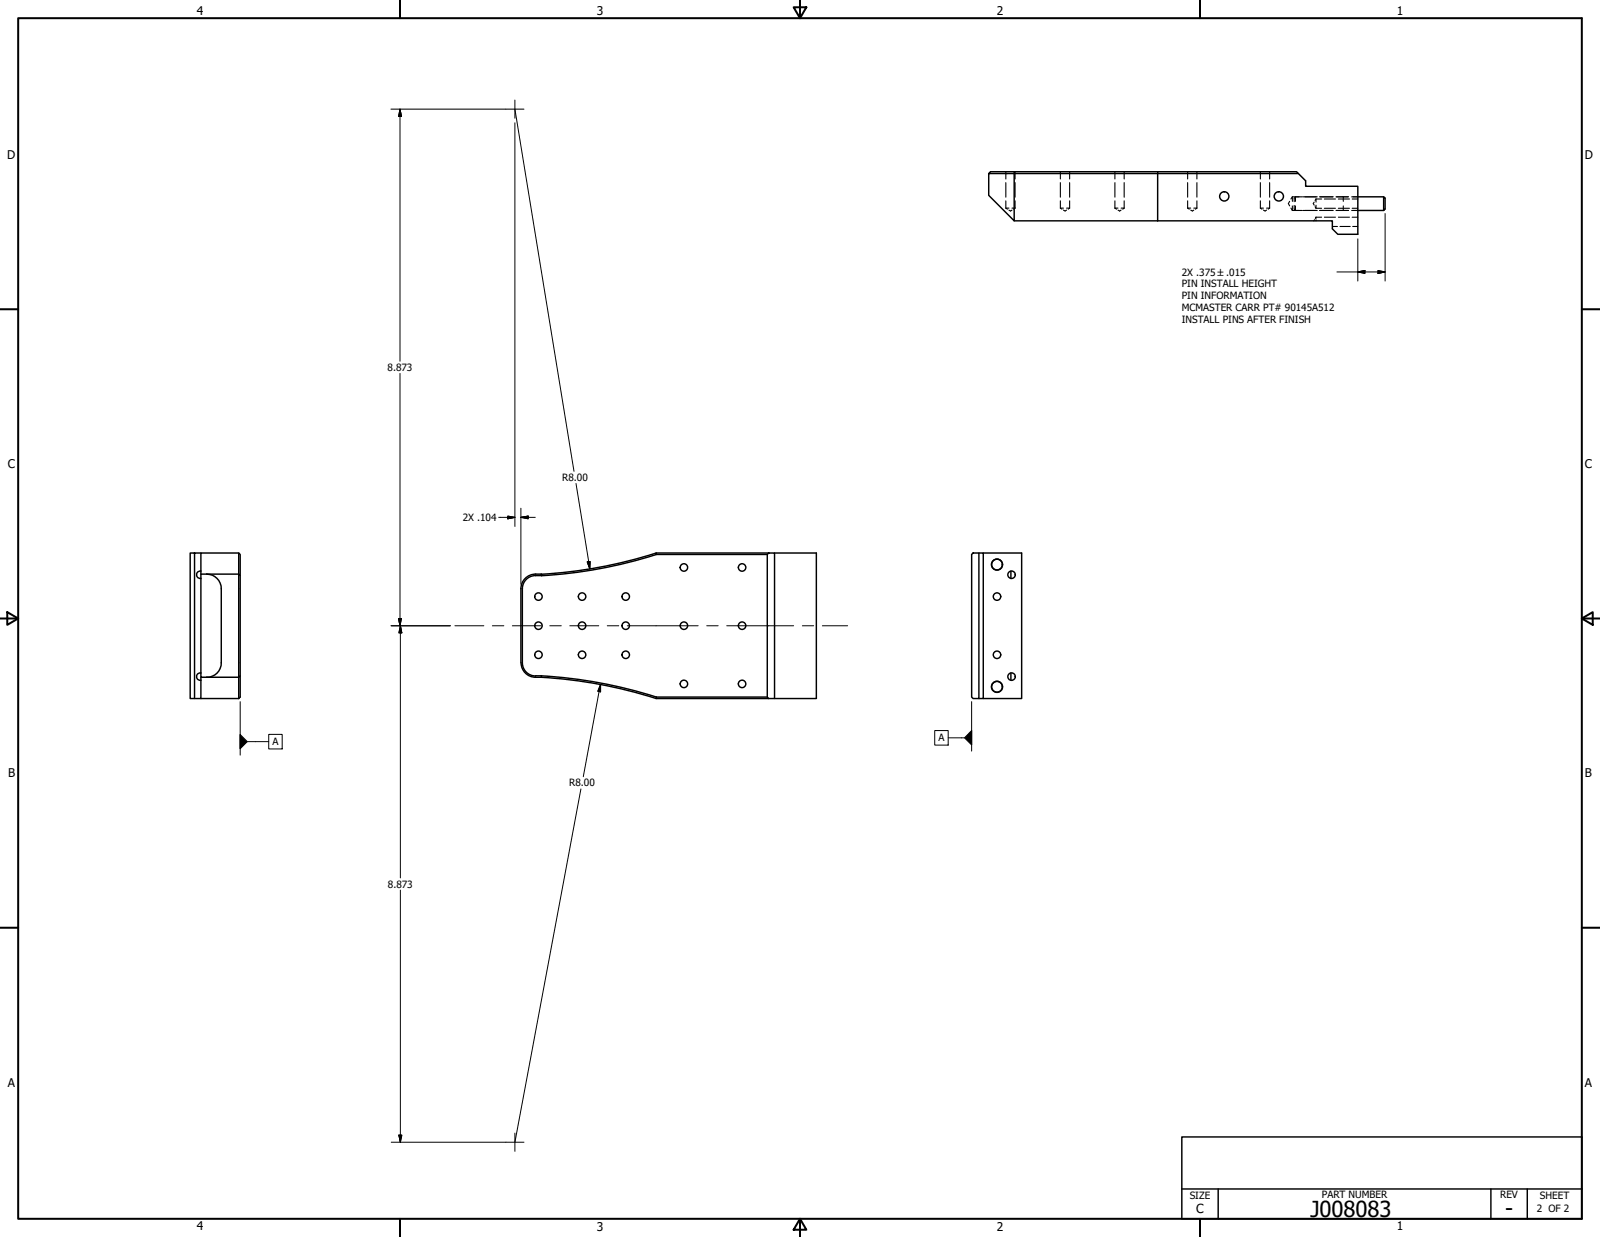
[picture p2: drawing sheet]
<svg xmlns="http://www.w3.org/2000/svg" width="559mm" height="432mm" viewBox="0 0 559 432" stroke-linecap="round" stroke-linejoin="round" font-family="sans-serif">
<!-- layer: Visible (ANSI) -->
<g fill="none" stroke="#000" stroke-width=".51">
<path d="M354.2 59.9v17.2l-8.9-8.9v-7.6h108.2M404.4 59.9h48.4l3.2 3.2v1.9h18.2v16.8h-7l-1.9-1.9v-2.8h-61M404.4 59.9h-58.5l-.6 .7M404.4 59.9l-.1 17.2M354.2 77.1h50.1M474.2 73.5h9M474.2 68.7h9M483.2 68.7l.5 .5v3.8l-.5 .5zM67.9 193h-1.5v50.8h1.5v-50.8h2.3M70.2 199.4a1.3 1.3 0 0 0-1.6 1.2 1.3 1.3 0 0 0 1.6 1.3M83.4 193l.5 .5v49.8l-.5 .5M229.1 193.1a162.6 162.6 0 0 1-40.1 7.4"/>
<path d="M229.2 193.6a163.1 163.1 0 0 1-40.2 7.4M229.2 193.5h38.8M268 193.5l.5-.5h2v50.8h-2l-.5-.5zM268.5 193h-39.3v.5M270.5 193h14.6v50.8h-14.6M339.3 193.5l.6-.5h2v50.8h-2l-.6-.5zM341.9 193h1.5v50.8h-1.5M343.4 193h13.4v50.8h-13.4M353.1 199.4v2.5M70.2 200.4v-7.4h13.2v7.4h-11.2M72.2 200.4a5.1 5.1 0 0 1 5.1 5.1v25.8a5 5 0 0 1-5.1 5.1M72.2 200.4h-2v36h2"/>
<path d="M83.9 200.9l-.5-.5v36h-11.2M181.9 205.5a5.1 5.1 0 0 1 5.1-5.1h2l.1 .5a5.5 5.5 0 0 0-6 2.3l-.7 2.3M181.9 205.5v25.8M182.4 205.5v25.8M70.2 236.4v7.4h-2.3M70.2 234.9a1.3 1.3 0 0 0-1.6 1.3 1.3 1.3 0 0 0 1.6 1.3M83.9 235.9l-.5 .5v7.4M182 231.4a5 5 0 0 0 5 5h2M182.4 231.4a4.6 4.6 0 0 0 4.6 4.6M187 235.9h2.1l-.1 .5M189.1 236.4a162.5 162.5 0 0 1 40 7.4M189.1 235.9a163 163 0 0 1 40.1 7.4"/>
<path d="M353.1 234.9v2.6M70.2 243.8h13.2M229.2 243.3h38.8M229.2 243.3v.5h39.3"/>
<circle cx="427.6" cy="68.5" r="1.62"/>
<circle cx="446.6" cy="68.5" r="1.62"/>
<circle cx="238.9" cy="198.1" r="1.3"/>
<circle cx="259.2" cy="198.1" r="1.3"/>
<circle cx="348.2" cy="197.1" r="1.94"/>
<circle cx="348.2" cy="197.1" r="1.87"/>
<circle cx="188.1" cy="218.4" r="1.3"/>
<circle cx="188.1" cy="208.2" r="1.3"/>
<circle cx="203.3" cy="218.4" r="1.3"/>
<circle cx="203.3" cy="208.2" r="1.3"/>
<circle cx="218.5" cy="218.4" r="1.3"/>
<circle cx="218.5" cy="208.2" r="1.3"/>
<circle cx="238.9" cy="218.4" r="1.3"/>
<circle cx="259.2" cy="218.4" r="1.3"/>
<circle cx="348.2" cy="208.2" r="1.3"/>
<circle cx="353.3" cy="200.6" r="1.3"/>
<circle cx="188.1" cy="228.6" r="1.3"/>
<circle cx="203.3" cy="228.6" r="1.3"/>
<circle cx="218.5" cy="228.6" r="1.3"/>
<circle cx="238.9" cy="238.7" r="1.3"/>
<circle cx="259.2" cy="238.7" r="1.3"/>
<circle cx="348.2" cy="239.7" r="1.94"/>
<circle cx="348.2" cy="239.7" r="1.87"/>
<circle cx="348.2" cy="228.6" r="1.3"/>
<circle cx="353.3" cy="236.2" r="1.3"/>
</g>
<!-- layer: Hidden (ANSI) -->
<g fill="none" stroke="#000" stroke-width=".38">
<path d="M351.3 59.9v2.6M354.5 59.9v2.6M370.3 59.9v2.6M373.6 59.9v2.6M389.4 59.9v2.6M392.6 59.9v2.6M414.8 59.9v2.6M418 59.9v2.6M440.2 59.9v2.6M443.4 59.9v2.6M351.3 72.6h1.1M351.3 72.6l.6 .4"/>
<path d="M351.3 63.8v5M351.3 70.1v2.5M352.4 73.3l.5 .4 .5-.4M353.4 72.6h1.1M354.5 72.6l-.5 .4M354.5 63.8v5M354.5 70.1v2.5M370.3 72.6h1.1M370.3 72.6l.6 .4M370.3 63.8v5M370.3 70.1v2.5M371.4 73.3l.6 .4 .5-.4"/>
<path d="M372.5 72.6h1.1M373.6 72.6l-.5 .4M373.6 63.8v5M373.6 70.1v2.5M389.4 72.6h1.1M389.4 72.6l.6 .4M389.4 63.8v5M389.4 70.1v2.5M390.5 73.3l.5 .4 .5-.4M391.5 72.6h1.1M392.6 72.6l-.5 .4M392.6 63.8v5"/>
<path d="M392.6 70.1v2.5M414.8 72.6h1.1M414.8 72.6l.6 .4M414.8 63.8v5M414.8 70.1v2.5M415.9 73.3l.5 .4 .5-.4M416.9 72.6h1.1M418 72.6l-.5 .4M418 63.8v5M418 70.1v2.5M440.2 72.6h1.1M440.2 72.6l.6 .4"/>
<path d="M440.2 63.8v5M440.2 70.1v2.5M441.3 73.3l.5 .4 .5-.4M442.3 72.6h1.1M443.4 72.6l-.5 .4M443.4 63.8v5M443.4 70.1v2.5M450.4 70.3l-.4 .8 .4 .8M450.8 72.6l.6 .9M451.4 68.7v1.6M451.4 71.9v1.6M451.4 68.7l-.6 .8"/>
<path d="M451.4 68.7h3.3M451.4 73.5h3.3M452 71.7l.1 1.5M452.1 69l-.1 1.4M452.3 68.8l.1-.1v1.6M452.4 71.9v1.6l-.1-.2M454.9 68.7h5.2M454.9 73.5h5.2M459 70.5l-.3 .6 .3 .5M459.1 76.7l-.2 .4M459.3 72.1l.3 .6M459.6 69.5v1"/>
<path d="M459.6 71.6v1.1M459.6 75.8v.5M459.6 76.7v.4M459.6 75.8h2M459.6 75.8l-.2 .5M459.6 69.5l-.3 .5M459.6 69.5h2M459.6 72.7h2M460.8 68.7h4.8M460.8 73.5h4.8M462.5 75.8h3.9M462.5 69.5h3.9"/>
<path d="M462.5 72.7h3.9M465.3 79.1h1.8M466.6 68.7h4.4M466.6 73.5h4.4M467.4 75.8h3.9M467.4 69.5h3.9M467.4 72.7h3.9M468 79.1h3.6M469.1 68.7v1.6M469.1 71.9v1.6M472.1 68.7h2.1M472.1 73.5h2.1"/>
<path d="M472.2 75.8h2M472.2 69.5h2M472.2 72.7h2M472.4 79.1h1.8"/>
</g>
<!-- layer: Border (ANSI) -->
<g fill="none" stroke="#000" stroke-width=".7">
<path d="M6.3 6.3h546.1v419.1h-546.1zM139.7 0v6.3M277.2 2.5h4.4l-2.2 3.8zM279.4 0v6.3M419.1 0v6.3M0 107.9h6.3M552.4 107.9h6.4M0 215.9h6.3M2.5 213.7l3.8 2.2-3.8 2.2zM552.4 215.9l3.9-2.2v4.4zM552.4 215.9h6.4M0 323.8h6.3"/>
<path d="M552.4 323.8h6.4M139.7 425.4v6.4M279.4 425.4l2.2 3.9h-4.4zM279.4 425.4v6.4M419.1 425.4v6.4"/>
</g>
<!-- layer: Title (ANSI) -->
<path d="M412.7 396.9h139.7v28.5h-139.7zM412.7 415h139.7M425.4 415v10.4M520.7 415v10.4M533.4 415v10.4" fill="none" stroke="#000" stroke-width=".51"/>
<!-- layer: Dimension (ANSI) -->
<g fill="none" stroke="#000" stroke-width=".35">
<path d="M136.5 38.1h40.2M139.7 38.1l.5 2.5h-1zM139.7 38.1v88M179.8 38.1l20.7 126.4M179.8 42.9v140.9M483.7 74.5v23.6M466.9 94.9h16.8M474.2 94.9l2.5-.5v1zM474.2 83.4v14.7M481.3 94.4l2.4 .5-2.4 .5zM139.7 130.4v88M181.9 177.4v26.5"/>
<path d="M201.2 168.8l4.8 29.8M174.2 180.6h5.6M177.4 180.1l2.4 .5-2.4 .5zM181.9 180.6l2.6-.5v1zM181.9 180.6h5M205.1 196.2l1-.2-.1 2.6zM136.5 218.4h20.8M139.2 215.9h1l-.5 2.5zM139.8 218.4l.5 2.5h-1zM139.8 218.4v88.1M209.7 239v2.5l-.9-.2zM209.7 239l-6 32.1"/>
<path d="M202.9 275.4l-23.1 123.3M139.8 310.7v88M136.7 398.7h40M139.3 396.2h1l-.5 2.5z"/>
</g>
<g fill="#000" stroke="#000" stroke-width=".35">
<path d="M139.7 38.1l.5 2.5zM139.7 38.1l.5 2.5h-1zM474.2 94.9l2.5-.5zM474.2 94.9l2.5-.5v1zM481.3 95.4l2.4-.5zM481.3 94.4l2.4 .5-2.4 .5zM177.4 181.1l2.4-.5zM177.4 180.1l2.4 .5-2.4 .5zM181.9 180.6l2.6-.5zM181.9 180.6l2.6-.5v1zM205.1 196.2l.9 2.4zM205.1 196.2l1-.2-.1 2.6z"/>
<path d="M139.2 215.9l.5 2.5zM139.2 215.9h1l-.5 2.5zM139.8 218.4l.5 2.5zM139.8 218.4l.5 2.5h-1zM209.7 239v2.5zM209.7 239v2.5l-.9-.2zM139.3 396.2l.5 2.5zM139.3 396.2h1l-.5 2.5z"/>
</g>
<!-- layer: Centerline (ANSI) -->
<path d="M158.9 218.4h10.1M172 218.4h4M178.9 218.4h10.1M192 218.4h4M199 218.4h10.1M212.1 218.4h4M219.1 218.4h24.7M246.8 218.4h4M253.8 218.4h23.4M280.2 218.4h4M287.2 218.4h8.8" fill="none" stroke="#000" stroke-width=".35"/>
<!-- layer: Center Mark (ANSI) -->
<path d="M176.7 38.1h6.3M179.8 34.9v6.4M176.7 398.7h6.3M179.8 395.5v6.4" fill="none" stroke="#000" stroke-width=".35"/>
<!-- layer: Symbol (ANSI) -->
<path d="M339.3 255v5zM339.3 255v5l-2.4-2.4zM83.9 256.4v5zM83.9 256.4l2.5 2.5-2.5 2.5z" fill="#000" stroke="#000" stroke-width=".35"/>
<path d="M83.9 244.9v18.7M86.4 258.9h7.5M93.9 256.3h4.7v5.1h-4.7zM326.5 255h4.7v5.1h-4.7zM331.2 257.6h5.7M339.3 244.9v17.3" fill="none" stroke="#000" stroke-width=".35"/>
<g font-size="7.7">
<text x="457.7" y="424.8">J008083</text>
<text x="525.7" y="424.4">-</text>
</g>
<text font-size="4.4" x="417.8" y="423.5">C</text>
<g font-size="4.2">
<text x="68.7" y="5.3">4</text>
<text x="208.4" y="5.3">3</text>
<text x="348.1" y="5.3">2</text>
<text x="487.8" y="5.3">1</text>
<text x="2.5" y="55.5">D</text>
<text x="553.5" y="55.5">D</text>
<text x="2.8" y="163.4">C</text>
<text x="553.5" y="163.4">C</text>
<text x="2.9" y="271.4">B</text>
<text x="553.5" y="271.4">B</text>
<text x="2.8" y="379.3">A</text>
<text x="553.5" y="379.3">A</text>
<text x="68.7" y="429.5">4</text>
<text x="208.4" y="429.6">3</text>
<text x="348.1" y="429.6">2</text>
<text x="487.8" y="429.5">1</text>
</g>
<g font-size="3.5">
<text x="412.7" y="96.2">2X .375 ±.015</text>
<text x="412.7" y="100.1">PIN INSTALL HEIGHT</text>
<text x="412.7" y="104.3">PIN INFORMATION</text>
<text x="412.7" y="108.5">MCMASTER CARR PT# 90145A512</text>
<text x="412.7" y="112.6">INSTALL PINS AFTER FINISH</text>
<text x="135.4" y="129.5">8.873</text>
<text x="196.3" y="167.9">R8.00</text>
<text x="161.6" y="181.9">2X .104</text>
<text x="95.1" y="260.2">A</text>
<text x="327.7" y="258.8">A</text>
<text x="198.8" y="274.5">R8.00</text>
<text x="135.5" y="309.8">8.873</text>
<text x="415.5" y="418.4">SIZE</text>
<text x="461.6" y="418.3">PART NUMBER</text>
<text x="523.9" y="418.3">REV</text>
<text x="537.8" y="418.4">SHEET</text>
<text x="536.7" y="423.2">2 OF 2</text>
</g>
</svg>
